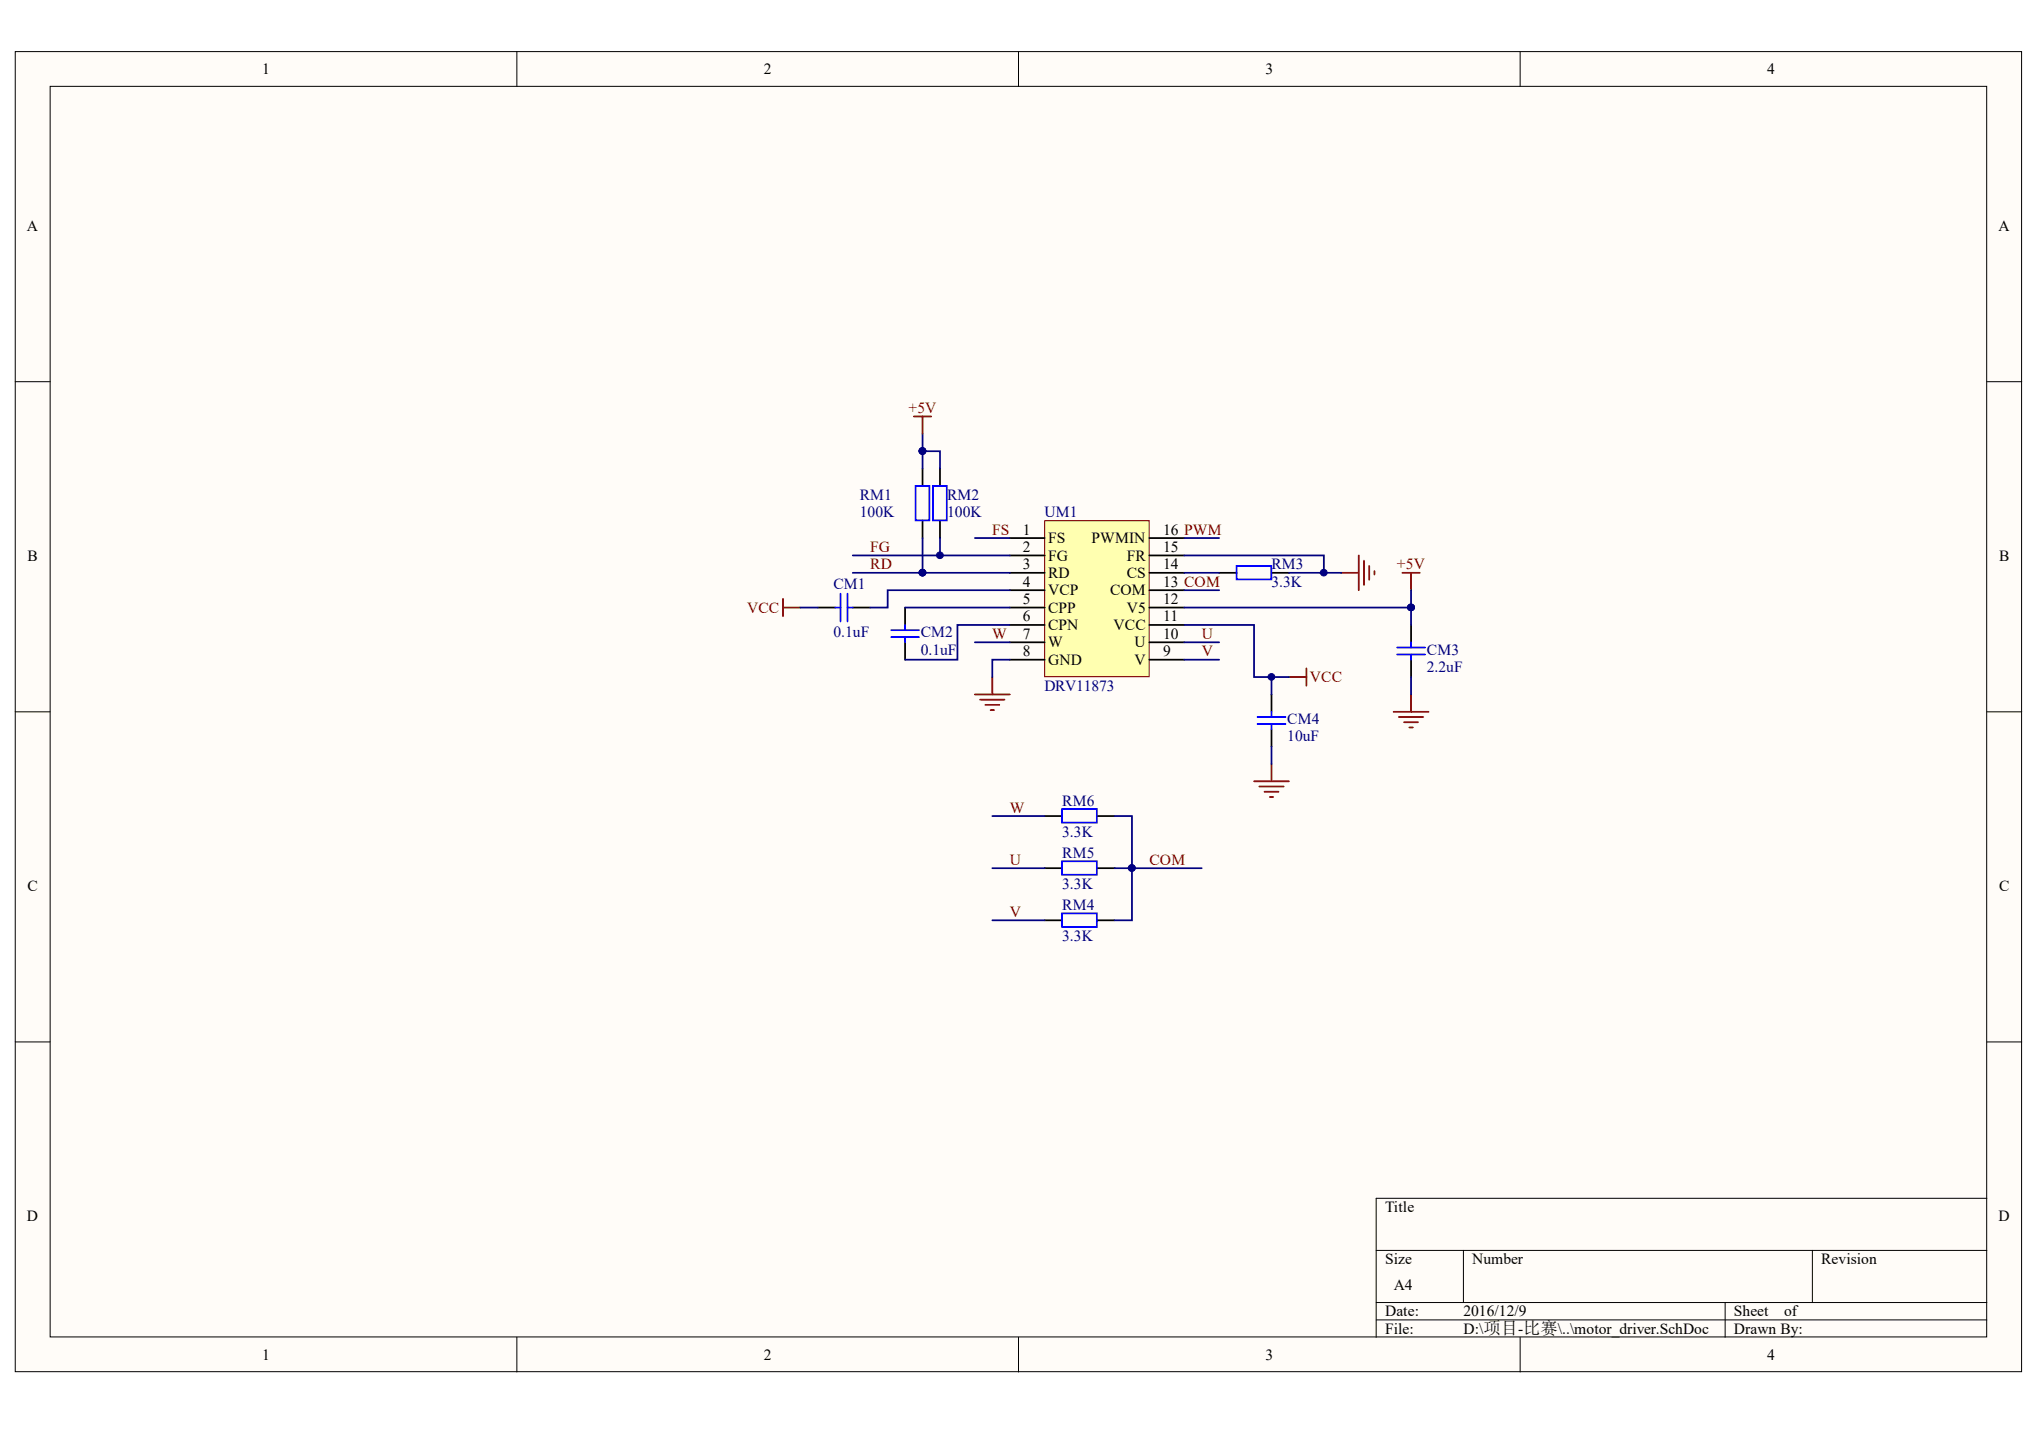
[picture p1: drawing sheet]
<svg xmlns="http://www.w3.org/2000/svg" width="288mm" height="202mm" viewBox="0 0 288 202" stroke-linecap="round" stroke-linejoin="round" font-family="sans-serif">
<g fill="#fffcf8" stroke="#000" stroke-width=".14">
<path d="M2.2 7.3h283.1v186.2h-283.1z"/>
<path d="M7.1 12.2h273.2v176.4h-273.2z"/>
</g>
<g fill="none" stroke="#000" stroke-width=".14">
<path d="M72.9 7.3v4.9M143.7 7.3v4.9M214.5 7.3v4.9M2.2 53.8h4.9M280.4 53.8h4.9M2.2 100.4h4.9M280.4 100.4h4.9M2.2 147h4.9M280.4 147h4.9M194.2 176.4h86.2M206.5 176.4v7.3M255.7 176.4v7.3"/>
<path d="M280.4 169h-86.2v19.6M72.9 188.6v4.9M143.7 188.6v4.9M194.2 183.7h86.2M194.2 186.2h86.2M214.5 188.6v4.9M243.4 183.7v4.9"/>
</g>
<path d="M147.4 73.5h14.8v22h-14.8z" fill="#ffffb0" stroke="#800000" stroke-width=".14"/>
<g fill="none" stroke="#000" stroke-width=".25">
<path d="M130.2 66.1v2.4M130.2 73.5v2.4M132.6 66.1v2.4M132.6 73.5v2.4M142.5 75.9h4.9M142.5 78.4h4.9M162.2 75.9h4.9M162.2 78.4h4.9M115.4 85.7h2.5M120.3 85.7h2.5M127.7 85.7v2.5M127.7 90.6v2.5"/>
<path d="M142.5 80.8h4.9M142.5 83.3h4.9M142.5 85.7h4.9M142.5 88.2h4.9M142.5 90.6h4.9M142.5 93.1h4.9M162.2 80.8h4.9M162.2 83.3h4.9M162.2 85.7h4.9M162.2 88.2h4.9M162.2 90.6h4.9M162.2 93.1h4.9"/>
<path d="M172 80.8h2.5M179.4 80.8h2.5M179.4 98v2.4M199.1 88.2v2.4M199.1 93.1v2.4M147.4 115.1h2.5M154.8 115.1h2.5M179.4 102.9v2.4M147.4 129.8h2.5M147.4 122.5h2.5M154.8 129.8h2.5M154.8 122.5h2.5"/>
</g>
<g fill="none" stroke="#00f" stroke-width=".25">
<path d="M129.2 68.5h1.9v4.9h-1.9zM131.7 68.5h1.9v4.9h-1.9zM174.5 79.8h4.9v1.9h-4.9zM117.9 85.7h.7M118.6 83.7v4M119.6 83.7v4M119.6 85.7h.7M125.7 89.9h4M125.7 88.9h4M127.7 88.2v.7M127.7 89.9v.7M197.1 92.3h4"/>
<path d="M197.1 91.3h4M199.1 90.6v.7M199.1 92.3v.8M149.9 114.1h4.9v1.9h-4.9zM177.5 102.1h3.9M177.5 101.1h3.9M179.4 100.4v.7M179.4 102.1v.8M149.9 128.8h4.9v2h-4.9zM149.9 121.5h4.9v1.9h-4.9z"/>
</g>
<g fill="none" stroke="#000080" stroke-width=".25">
<path d="M120.3 78.4h22.2M130.2 63.6h2.4v2.5M130.2 61.2v4.9M130.2 75.9v4.9M132.6 75.9v2.5M137.6 75.9h4.9M167.1 78.4h19.7v2.4M167.1 75.9h4.9M112.9 85.7h2.5M120.3 80.8h22.2M127.7 85.7h14.8M137.6 90.6h4.9"/>
<path d="M142.5 88.2h-7.4v4.9h-7.4M142.5 93.1h-2.5v2.4M142.5 83.3h-17.2v2.4h-2.5M167.1 88.2h9.9v7.3h4.9M167.1 85.7h32M167.1 80.8h4.9M167.1 90.6h4.9M167.1 93.1h4.9M167.1 83.3h4.9M179.4 95.5v2.5M181.9 80.8h7.4M199.1 83.3v4.9"/>
<path d="M199.1 95.5v2.5M140 115.1h7.4M157.3 115.1h2.4v14.7h-2.4M179.4 105.3v2.5M140 129.8h7.4M140 122.5h7.4M157.3 122.5h12.3"/>
</g>
<g fill="#000080" stroke="#000080" stroke-width=".14">
<circle cx="132.6" cy="78.3" r=".47"/>
<circle cx="130.2" cy="63.6" r=".47"/>
<circle cx="186.8" cy="80.8" r=".47"/>
<circle cx="130.2" cy="80.8" r=".47"/>
<circle cx="179.4" cy="95.5" r=".47"/>
<circle cx="199.1" cy="85.7" r=".47"/>
<circle cx="159.7" cy="122.4" r=".47"/>
</g>
<g fill="none" stroke="#800000" stroke-width=".25">
<path d="M128.9 58.7h2.5M130.2 58.7v2.5M191.7 78.4v4.9M192.5 79.1v3.4M193.2 79.8v2M110.5 84.5v2.4M110.5 85.7h2.4M137.6 98h4.9M138.3 98.7h3.5M139 99.4h2M140 95.5v2.5M181.9 95.5h2.4"/>
<path d="M184.3 94.3v2.4M189.3 80.8h2.4M193.9 80.6v.4M197.9 80.8h2.5M199.1 80.8v2.5M199.1 98v2.4M139.8 100.2h.5M177 110.2h4.9M177.7 110.9h3.4M178.4 111.7h2M179.2 112.4h.5M179.4 107.8v2.4"/>
<path d="M196.7 100.4h4.9M197.4 101.1h3.4M198.1 101.9h2M198.9 102.6h.5"/>
</g>
<g font-size="2.2">
<text x="37" y="10.5">1</text>
<text x="107.8" y="10.5">2</text>
<text x="178.6" y="10.5">3</text>
<text x="249.4" y="10.5">4</text>
<text x="3.8" y="32.5">A</text>
<text x="282" y="32.5">A</text>
<text x="144.3" y="75.4">1</text>
<text x="144.3" y="77.9">2</text>
<text x="147.9" y="76.7">FS</text>
<text x="154" y="76.7">PWMIN</text>
<text x="164.1" y="77.9">15</text>
<text x="164.1" y="75.4">16 PWM</text>
<text x="3.9" y="79.1">B</text>
<text x="144.3" y="80.3">3</text>
<text x="144.3" y="82.8">4</text>
<text x="147.9" y="79.1">FG</text>
<text x="147.9" y="81.6">RD</text>
<text x="159" y="81.6">CS</text>
<text x="159" y="79.1">FR</text>
<text x="164.1" y="82.8">13 COM</text>
<text x="164.1" y="80.3">14</text>
<text x="282.1" y="79.1">B</text>
<text x="144.3" y="85.2">5</text>
<text x="144.3" y="87.7">6</text>
<text x="147.9" y="84">VCP</text>
<text x="147.9" y="86.4">CPP</text>
<text x="147.9" y="88.9">CPN</text>
<text x="156.6" y="84">COM</text>
<text x="157.1" y="88.9">VCC</text>
<text x="159" y="86.4">V5</text>
<text x="164.1" y="87.7">11</text>
<text x="164.1" y="85.2">12</text>
<text x="144.3" y="90.1">7</text>
<text x="144.3" y="92.6">8</text>
<text x="147.9" y="91.3">W</text>
<text x="147.9" y="93.8">GND</text>
<text x="160.1" y="93.8">V</text>
<text x="160.1" y="91.3">U</text>
<text x="164.1" y="92.6">9</text>
<text x="164.1" y="90.1">10</text>
<text x="3.9" y="125.7">C</text>
<text x="282.1" y="125.7">C</text>
<text x="3.8" y="172.2">D</text>
<text x="195.4" y="171">Title</text>
<text x="282" y="172.2">D</text>
<text x="195.4" y="178.4">Size</text>
<text x="207.7" y="178.4">Number</text>
<text x="257" y="178.4">Revision</text>
<text x="195.4" y="185.7">Date:</text>
<text x="196.7" y="182">A4</text>
<text x="206.5" y="185.7">2016/12/9</text>
<text x="244.7" y="185.7">Sheet</text>
<text x="251.7" y="185.7">of</text>
<text x="37" y="191.9">1</text>
<text x="107.8" y="191.9">2</text>
<text x="178.6" y="191.9">3</text>
<text x="195.4" y="188.1">File:</text>
<text x="206.5" y="188.1">D:\项目-比赛\..\motor_driver.SchDoc</text>
<text x="244.7" y="188.1">Drawn By:</text>
<text x="249.4" y="191.9">4</text>
</g>
<g font-size="2.2" fill="#800000">
<text x="128.2" y="58.3">+5V</text>
<text x="122.8" y="77.9">FG</text>
<text x="140" y="75.4">FS</text>
<text x="122.8" y="80.3">RD</text>
<text x="197.1" y="80.3">+5V</text>
<text x="105.4" y="86.4">VCC</text>
<text x="140" y="90.1">W</text>
<text x="169.6" y="92.6">V</text>
<text x="169.6" y="90.1">U</text>
<text x="184.9" y="96.3">VCC</text>
<text x="142.5" y="114.7">W</text>
<text x="142.5" y="122">U</text>
<text x="162.2" y="122">COM</text>
<text x="142.5" y="129.3">V</text>
</g>
<g font-size="2.2" fill="#000080">
<text x="121.3" y="70.5">RM1</text>
<text x="133.6" y="70.5">RM2</text>
<text x="121.3" y="73">100K</text>
<text x="133.6" y="73">100K</text>
<text x="147.4" y="73">UM1</text>
<text x="117.6" y="83">CM1</text>
<text x="179.4" y="82.8">3.3K</text>
<text x="179.4" y="80.3">RM3</text>
<text x="117.6" y="89.9">0.1uF</text>
<text x="129.9" y="89.9">CM2</text>
<text x="129.9" y="92.3">0.1uF</text>
<text x="201.3" y="94.8">2.2uF</text>
<text x="201.3" y="92.3">CM3</text>
<text x="147.4" y="97.5">DRV11873</text>
<text x="181.6" y="104.6">10uF</text>
<text x="181.6" y="102.1">CM4</text>
<text x="149.9" y="113.6">RM6</text>
<text x="149.9" y="118.1">3.3K</text>
<text x="149.9" y="125.4">3.3K</text>
<text x="149.9" y="121">RM5</text>
<text x="149.9" y="128.4">RM4</text>
<text x="149.9" y="132.8">3.3K</text>
</g>
</svg>
